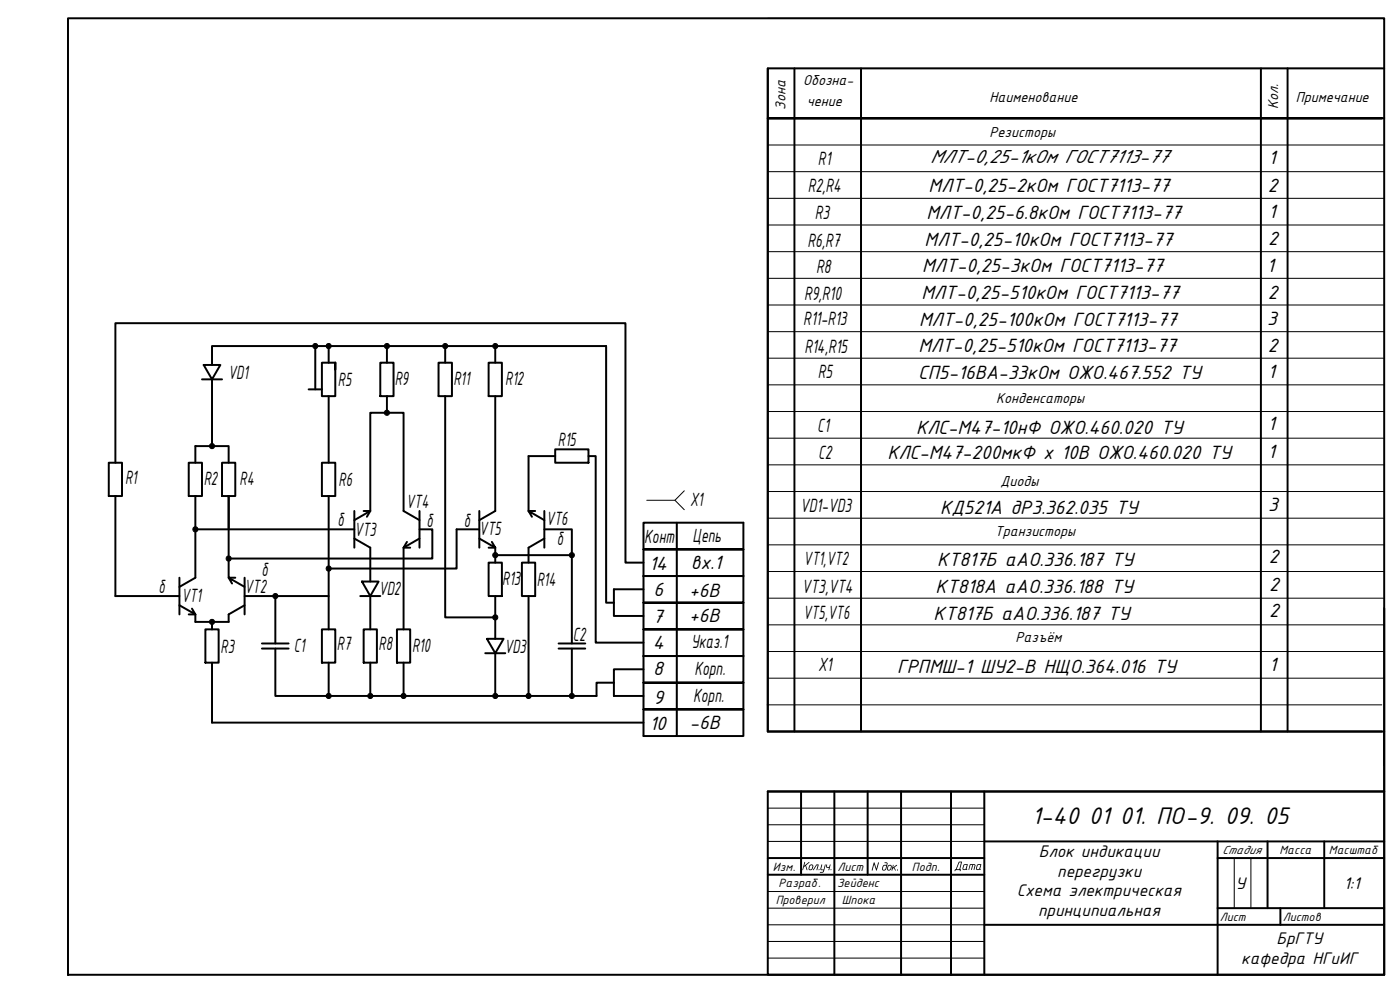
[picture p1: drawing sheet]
<svg xmlns="http://www.w3.org/2000/svg" width="420mm" height="297mm" viewBox="0 0 420 297" stroke-linecap="round" stroke-linejoin="round" font-family="sans-serif">
<!-- layer: 0 -->
<path d="M293.5 259.6l-.3 .9 .1 .3 .6-.2 .3-1.1zM293.2 259.4h1.3l-.3 1.3 .1 .3-1.3-.1z" fill="#000"/>
<g fill="none" stroke="#000" stroke-width=".59">
<path d="M20.4 5.5h395v287h-395zM230.4 20.5v199h185M238.4 20.5v199M258.4 20.5v199M378.4 20.5v199M386.4 20.5v199M414.7 35.5h-184.3h185M415.4 20.5h-185v199h184.3M60.6 113.8h6M61.1 109.5h5l-2.5 4.3zM63.6 109.5v-5.7h118.3v77h2.3M63.6 113.8v20"/>
<path d="M92.6 116.8h4M94.6 103.8v13M98.6 103.8v5M98.6 118.9v19.9M100.6 108.8h-4v10.1h4v-10.1v2.1M114.1 108.8h4v10.1h-4zM116.1 103.8v5M116.1 118.9v5M131.6 108.8h4v10.1h-4zM133.6 118.9v66.3h15M133.6 103.8v5M146.6 108.8h4v10.1h-4z"/>
<path d="M148.6 103.8v5M148.6 118.9v34.4l-4.8 2.8M32.6 138.8h4v10h-4zM34.6 138.8v-41.8h153.1v71.8h5.4M56.6 138.8h4v10h-4zM58.6 138.8v-5h10v5M66.6 138.8h4v10h-4zM96.6 138.8h4v10h-4zM166.6 134.8h10v4h-10zM166.6 136.8h-8v16.5h2M176.6 136.8h2.2v56h14.3M34.6 148.8v30h19.2"/>
<path d="M58.6 148.8v24.5l-4.8 2.8M58.6 158.8h47.7M68.6 158.8v-10v24.5h2M98.6 148.8v40M106.3 156.1l4.8-2.8v-29.4h10v29.4l4.8 2.8M106.3 153.3v11M109.1 153.3h2l-1 1.8M125.9 158.8h3.9v8.8h-61.2M125.9 153.3v11M143.8 158.8h-6.8v11.8h-38.4M143.8 153.3v11M159.6 155.1l-1-1.8 4.8 2.8"/>
<path d="M163.4 158.8h8.2v34.3M163.4 153.3v11M193.1 156.8h30v8h-30h30v8h-30h30v8h-30h30v8h-30h30v8h-30h30v8h-30h30v8h-30h30v8h-30zM203.1 156.8v64M53.8 173.3v11M69.6 175.1l-1-1.8 4.8 2.8M73.4 178.8h25.2M73.4 173.3v11M82.6 178.8v14.3M106.3 161.6l4.8 2.7v10.2M108.1 178.8h6M108.6 174.5h5l-2.5 4.3z"/>
<path d="M111.1 178.8v10M122.1 162.6l-1 1.7h2M125.9 161.6l-4.8 2.7v24.5M143.8 161.6l4.8 2.7-1-1.7M146.6 168.8h4v10h-4zM146.6 164.3h2v4.5M148.6 178.8v12.9M148.6 166.6h23M156.6 168.8h4v10h-4zM158.6 178.8v30M163.4 161.6l-4.8 2.7v4.5M193.1 176.8h-8.9v8h8.9"/>
<path d="M53.8 181.6l4.8 2.7-1-1.7M61.6 188.8h4v10h-4zM63.6 186.6v2.2M63.6 198.8v18h129.5M73.4 181.6l-4.8 2.7v2.3h-10v-2.3h-2M78.6 194.6h8M78.6 193.1h8M82.6 194.6v14.2h96.4v-4h5.2M96.6 188.8h4v10h-4zM98.6 198.8v10M109.1 188.8h4v10h-4zM111.1 198.8v10"/>
<path d="M119.1 188.8h4v10h-4zM121.1 198.8v10M145.6 196h6M146.1 191.7h5l-2.5 4.3zM148.6 196v12.8M167.6 194.6h8M167.6 193.1h8M171.6 194.6v14.2M415.4 182.5v55h-185M193.1 200.8h-8.9v8h8.9M230.4 237.5h185v55h-185zM240.4 237.5v25"/>
<path d="M250.4 237.5v55M260.4 237.5v25M270.4 237.5v55M285.4 237.5v55M295.4 237.5v55M230.4 257.5h65M295.4 252.5h120M365.4 257.5h50M365.4 252.5v40M380.4 252.5v20M397.4 252.5v20M230.4 262.5h65"/>
<path d="M295.4 277.5h120M365.4 272.5h50M384.3 272.5v5"/>
</g>
<g fill="none" stroke="#000" stroke-width=".3">
<path d="M230.4 5.5h185M230.4 20.5h184.3M230.4 59.5h185M230.4 51.5h185M230.4 43.5h185M230.4 75.5h185M230.4 67.5h185M230.4 99.5h185M230.4 91.5h185M230.4 83.5h185M230.4 115.5h185M230.4 107.5h185"/>
<path d="M230.4 139.5h185M230.4 131.5h185M230.4 123.5h185M58.6 158.8h.1M202.6 150.1l2.8 2.8M205.4 147.3l-2.8 2.8h-8.5M230.4 155.5h185M230.4 147.5h185M82.6 178.8h.1M230.4 179.5h185M230.4 171.5h185M230.4 163.5h185"/>
<path d="M63.6 186.6h.1M230.4 195.5h185M230.4 187.5h185M230.4 203.5h185M230.4 211.5h184.3M415.3 219.4v10.2M230.4 242.5h65M230.4 247.5h65M230.4 252.5h65M370.4 257.5v15M375.4 257.5v15M230.4 267.5h65"/>
<path d="M230.4 272.5h65M230.4 277.5h65M230.4 282.5h65M230.4 287.5h65"/>
</g>
<g fill="#000" stroke="#000" stroke-width=".3">
<circle cx="94.6" cy="103.8" r=".77"/>
<circle cx="98.6" cy="103.8" r=".77"/>
<circle cx="116.1" cy="103.8" r=".77"/>
<circle cx="133.6" cy="103.8" r=".77"/>
<circle cx="148.6" cy="103.8" r=".77"/>
<circle cx="63.6" cy="133.8" r=".77"/>
<circle cx="116.1" cy="123.9" r=".77"/>
<circle cx="58.6" cy="158.8" r=".77"/>
<circle cx="68.6" cy="167.6" r=".77"/>
<circle cx="82.6" cy="178.8" r=".77"/>
<circle cx="98.6" cy="170.6" r=".77"/>
<circle cx="148.6" cy="166.6" r=".77"/>
<circle cx="171.6" cy="166.6" r=".77"/>
<circle cx="63.6" cy="186.6" r=".77"/>
<circle cx="148.6" cy="185.2" r=".77"/>
<circle cx="98.6" cy="208.8" r=".77"/>
<circle cx="111.1" cy="208.8" r=".77"/>
<circle cx="121.1" cy="208.8" r=".77"/>
<circle cx="148.6" cy="208.8" r=".77"/>
<circle cx="158.6" cy="208.8" r=".77"/>
<circle cx="171.6" cy="208.8" r=".77"/>
</g>
<text font-size="7.8" x="309.7" y="247.3">1-40 01 01. ПО-9. 09. 05</text>
<g font-size="6.2">
<text x="245.5" y="49.6">R1</text>
<text x="279.1" y="49.1">МЛТ-0,25-1кОм ГОСТ7113-77</text>
<text x="380.7" y="49.3">1</text>
<text x="242.4" y="57.7">R2,R4</text>
<text x="278.7" y="57.6">МЛТ-0,25-2кОм ГОСТ7113-77</text>
<text x="380.4" y="57.5">2</text>
<text x="244.5" y="65.6">R3</text>
<text x="278" y="65.7">МЛТ-0,25-6.8кОм ГОСТ7113-77</text>
<text x="380.7" y="65.3">1</text>
<text x="242.3" y="74">R6,R7</text>
<text x="277.5" y="73.9">МЛТ-0,25-10кОм ГОСТ7113-77</text>
<text x="380.6" y="73.6">2</text>
<text x="244.9" y="81.8">R8</text>
<text x="276.8" y="81.5">МЛТ-0,25-3кОм ГОСТ7113-77</text>
<text x="380.2" y="81.5">1</text>
<text x="241.3" y="89.9">R9,R10</text>
<text x="276.6" y="89.8">МЛТ-0,25-510кОм ГОСТ7113-77</text>
<text x="380.4" y="89.8">2</text>
<text x="241.1" y="97.6">R11-R13</text>
<text x="275.8" y="97.8">МЛТ-0,25-100кОм ГОСТ7113-77</text>
<text x="380.3" y="97.5">3</text>
<text x="241.4" y="105.8">R14,R15</text>
<text x="275.6" y="105.7">МЛТ-0,25-510кОм ГОСТ7113-77</text>
<text x="380.4" y="105.5">2</text>
<text x="68.5" y="113.8">VD1</text>
<text x="245.4" y="113.5">R5</text>
<text x="275.5" y="113.9">СП5-16ВА-33кОм ОЖО.467.552 ТУ</text>
<text x="380.4" y="113.3">1</text>
<text x="101.4" y="115.7">R5</text>
<text x="118.5" y="115.6">R9</text>
<text x="136.1" y="115.4">R11</text>
<text x="151.6" y="115.5">R12</text>
<text x="245.3" y="129.5">C1</text>
<text x="275" y="130.2">КЛС-М47-10нФ ОЖО.460.020 ТУ</text>
<text x="380.4" y="129">1</text>
<text x="167.4" y="133.8">R15</text>
<text x="245.5" y="137.8">C2</text>
<text x="266.3" y="137.7">КЛС-М47-200мкФ х 10В ОЖО.460.020 ТУ</text>
<text x="380.4" y="137.5">1</text>
<text x="37.5" y="145.3">R1</text>
<text x="61.1" y="145.4">R2</text>
<text x="71.9" y="145.7">R4</text>
<text x="101.6" y="145.7">R6</text>
<text x="121.9" y="152.3">VT4</text>
<text x="207.1" y="151.9">X1</text>
<text x="240.2" y="153.7">VD1-VD3</text>
<text x="282.2" y="154.1">КД521А дР3.362.035 ТУ</text>
<text x="380.6" y="153.3">3</text>
<text x="101.3" y="157.9">δ</text>
<text x="106.3" y="160.8">VT3</text>
<text x="128" y="158">δ</text>
<text x="139.2" y="158.1">δ</text>
<text x="143.8" y="160.5">VT5</text>
<text x="163.9" y="157.6">VT6</text>
<text x="167.1" y="163.6">δ</text>
<text x="193.3" y="162.8">Конт</text>
<text x="207.8" y="162.7">Цепь</text>
<text x="78.5" y="172.9">δ</text>
<text x="194.8" y="171.1">14</text>
<text x="207.3" y="170.8">вх.1</text>
<text x="241.2" y="169.5">VT1,VT2</text>
<text x="281.3" y="169.8">КТ817Б аАО.336.187 ТУ</text>
<text x="380.7" y="168.9">2</text>
<text x="47.6" y="178">δ</text>
<text x="73.4" y="177.8">VT2</text>
<text x="113.7" y="178.4">VD2</text>
<text x="150.7" y="175.5">R13</text>
<text x="161.1" y="175.8">R14</text>
<text x="196.1" y="178.9">6</text>
<text x="206.8" y="179.2">+6В</text>
<text x="240.7" y="177.8">VT3,VT4</text>
<text x="280.8" y="178">КТ818А аАО.336.188 ТУ</text>
<text x="380.9" y="177.2">2</text>
<text x="54.4" y="180.6">VT1</text>
<text x="241" y="185.6">VT5,VT6</text>
<text x="380.9" y="185.2">2</text>
<text x="195.9" y="187">7</text>
<text x="206.8" y="186.7">+6В</text>
<text x="280.2" y="186.1">КТ817Б аАО.336.187 ТУ</text>
<text x="66.2" y="196">R3</text>
<text x="88.2" y="195.5">C1</text>
<text x="101.1" y="195.1">R7</text>
<text x="113.6" y="195.1">R8</text>
<text x="123.7" y="195.6">R10</text>
<text x="151.4" y="195.8">VD3</text>
<text x="172" y="192.4">C2</text>
<text x="195.9" y="194.7">4</text>
<text x="207.4" y="194.4">Указ.1</text>
<text x="196" y="202.4">8</text>
<text x="208.4" y="202.6">Корп.</text>
<text x="245.6" y="201.4">X1</text>
<text x="269.3" y="201.9">ГРПМШ-1 ШУ2-В НЩО.364.016 ТУ</text>
<text x="380.9" y="201.2">1</text>
<text x="196.1" y="211.1">9</text>
<text x="208" y="210.8">Корп.</text>
<text x="194.9" y="218.9">10</text>
<text x="206.9" y="218.8">-6В</text>
</g>
<g font-size="5.4">
<text x="311.7" y="257.2">Блок индикации</text>
<text x="317.3" y="263">перегрузки</text>
<text x="305.1" y="268.9">Схема электрическая</text>
<text x="370.8" y="266.7">У</text>
<text x="403.3" y="266.7">1:1</text>
<text x="311.6" y="274.7">принципиальная</text>
<text x="383.1" y="283.3">БрГТУ</text>
<text x="372.5" y="289.1">кафедра НГиИГ</text>
</g>
<g font-size="4.8">
<text x="241" y="25.6">Обозна-</text>
<text x="235.8" y="32.9" transform="rotate(-90 235.8 32.9)">Зона</text>
<text x="242.2" y="31.9">чение</text>
<text x="297" y="30.7">Наименование</text>
<text x="383.6" y="32.6" transform="rotate(-90 383.6 32.6)">Кол.</text>
<text x="388.9" y="30.7">Примечание</text>
<text x="297" y="41">Резисторы</text>
<text x="299" y="121.1">Конденсаторы</text>
<text x="300.3" y="145.7">Диоды</text>
<text x="298.6" y="160.8">Транзисторы</text>
<text x="304.8" y="192.7">Разъём</text>
</g>
<g font-size="3.9">
<text x="366.8" y="256.2">Стадия</text>
<text x="384" y="256.2">Масса</text>
<text x="398.8" y="256.2">Масштаб</text>
<text x="232" y="261.2">Изм.</text>
<text x="240.5" y="261.1">Кол .уч.</text>
<text x="251.3" y="261.2">Лист</text>
<text x="261.3" y="261.2">Nдок .</text>
<text x="273.7" y="261.2">Подп.</text>
<text x="286.3" y="261.1">Дата</text>
<text x="233.7" y="266.1">Разраб.</text>
<text x="251.2" y="266.2">Зейденс</text>
<text x="232.8" y="271.1">Проверил</text>
<text x="252.6" y="271.2">Шпока</text>
<text x="366.1" y="276.2">Лист</text>
<text x="385" y="276.2">Листов</text>
</g>
</svg>
